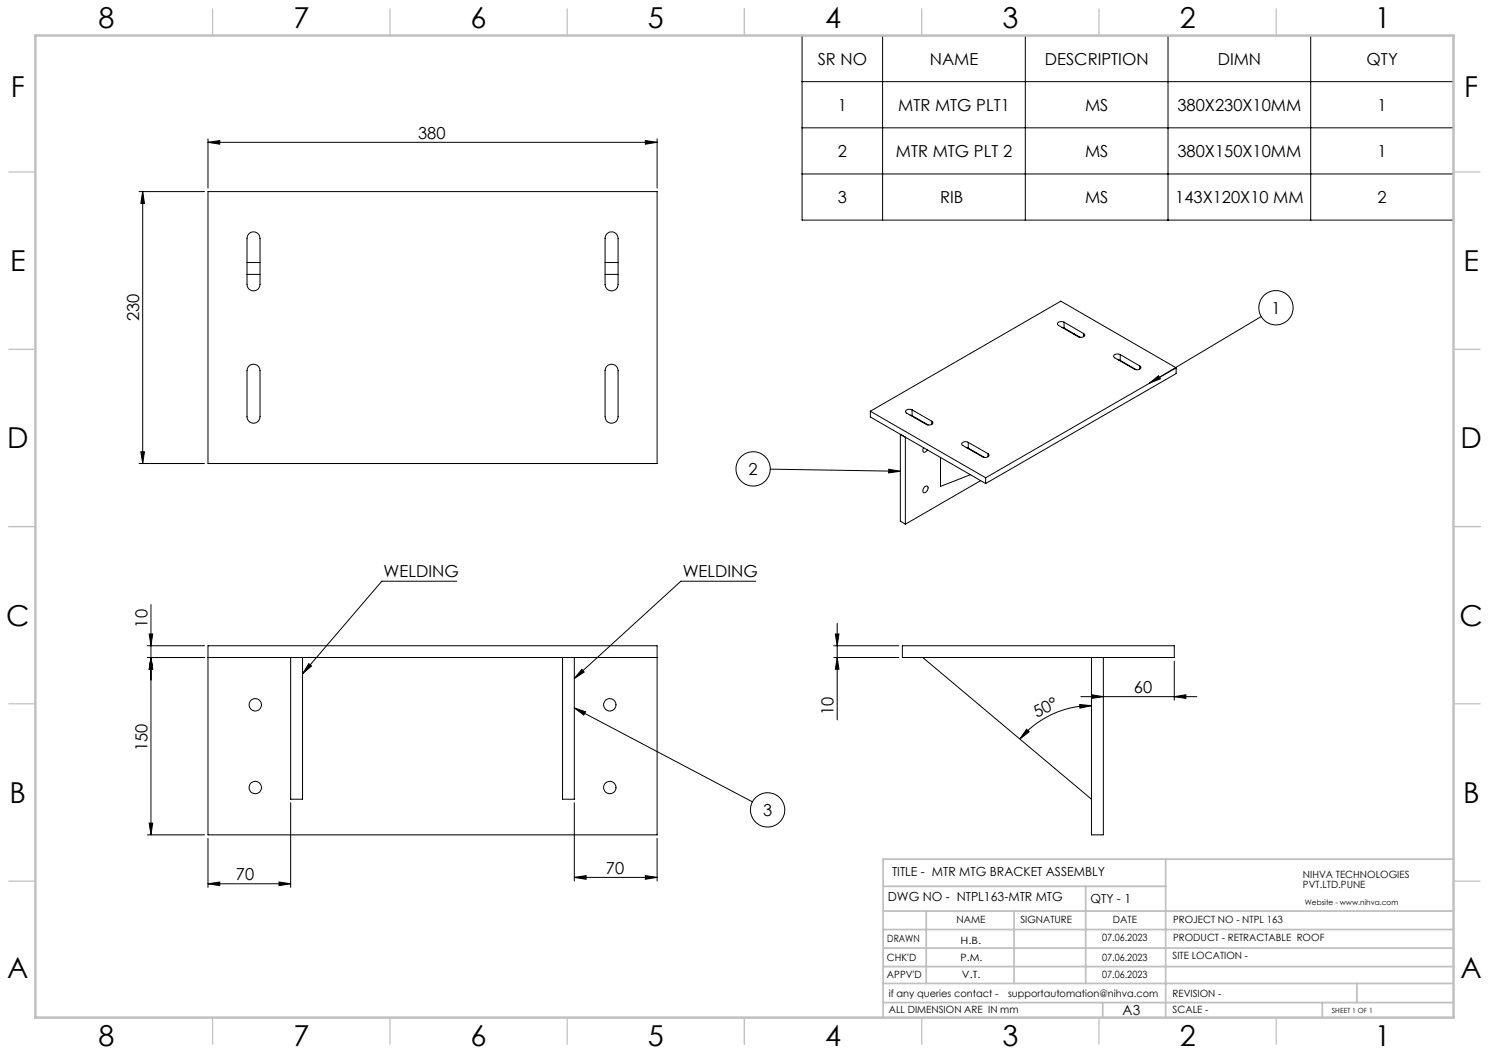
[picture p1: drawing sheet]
<svg xmlns="http://www.w3.org/2000/svg" width="420mm" height="297mm" viewBox="0 0 420 297" stroke-linecap="round" stroke-linejoin="round" font-family="sans-serif">
<g fill="none" stroke="#000" stroke-width=".28">
<path d="M226.2 10.1h183.8v52h-183.8zM249 10.1v52M289.2 10.1v52M329.5 10.1v52M369.7 10.1v52M58.7 39.2v13.9M182 39.6l3.3 .5-3.3 .6zM185.3 39.2v13.9M226.2 23h183.8M226.2 36.1h183.8M39.2 54h18.5M40.3 54l.4 3.4h-1z"/>
<path d="M40.3 54v76.7M58.7 40.1l3.3-.5v1.1zM58.7 54h126.6v76.7h-126.6zM58.7 40.1h126.6M226.2 49.1h183.8M69.7 74h3.6M69.7 77.4h3.6M70.2 65.9a1.83 1.83 0 0 1 2-.4 1.83 1.83 0 0 1 1.1 1.7v13a1.83 1.83 0 0 1-1.8 1.9 1.83 1.83 0 0 1-1.8-1.9v-13zM170.7 74h3.6M170.7 77.4h3.6M171.2 65.9a1.83 1.83 0 0 1 2-.4 1.83 1.83 0 0 1 1.1 1.7v13a1.83 1.83 0 0 1-1.8 1.9 1.83 1.83 0 0 1-1.8-1.9v-13zM299.5 92.4l.6 .1"/>
<path d="M300.1 90.9a1.11 1.11 0 0 0-1.8 .6l5.8 3.5a1.12 1.12 0 0 0 1.8-.6l-.3-.3M300.1 90.9l5.5 3.2M300.1 90.9v1.6M300.1 92.5l4.6 2.6M303 94.2l-.1 .1M304.4 95l-.1 .1M305.6 94.1v.9M355.7 89.3l-31.5 18.8M70.2 103.3a1.85 1.85 0 0 1 2-.4 1.85 1.85 0 0 1 1.1 1.7v12.9a1.83 1.83 0 0 1-1.8 1.9 1.83 1.83 0 0 1-1.8-1.9v-12.9zM171.2 103.3a1.85 1.85 0 0 1 2-.4 1.85 1.85 0 0 1 1.1 1.7v12.9a1.83 1.83 0 0 1-1.8 1.9 1.83 1.83 0 0 1-1.8-1.9v-12.9zM245.5 116l32.5 18.8M245.5 116v1.6l32.5 18.8"/>
<path d="M256.7 117.1l.6 .2M257.3 115.6a1.17 1.17 0 0 0-1.9 .6l5.9 3.5a1.14 1.14 0 0 0 1.8-.6l-.3-.3M257.3 115.6l5.5 3.2M257.3 115.6v1.7M257.3 117.3l4.5 2.6M260.2 118.9l-.1 .1M261.6 119.7l-.1 .1M262.8 118.8v.9M315.4 101.5l.6 .2M316 100a1.14 1.14 0 0 0-1.9 .6l5.8 3.5a1.12 1.12 0 0 0 1.9-.6l-.3-.3M316 100l5.5 3.2M316 100v1.7"/>
<path d="M316 101.7l4.5 2.6M321.5 103.2v.9M324.2 108.1l2.6-2.1 .5 .9zM331.8 103.7l-53.8 31.1M331.8 103.7l-32.6-18.8-53.7 31.1M331.8 103.7v1.7l-53.8 31M39.2 130.7h18.5M39.7 127.4h1l-.4 3.3zM217.3 132.3l36.7 .6M250.7 132.4l3.3 .5-3.4 .5zM254 122.5l1.4 .8v24.5l-1.4-.8zM260.5 126.3a.64 .64 0 0 0-.3 .8 .64 .64 0 0 0 .9 .4l.5-.6"/>
<path d="M260.8 137.3a.58 .58 0 0 1 .9-.1 .58 .58 0 0 1 0 .9 .81 .81 0 0 1-.5 .7 .81 .81 0 0 1-.9-.1l.1-.7zM265.3 129v8.2l8.4-3.3M272.6 126.2l.5 .2M273.1 124.8a1.14 1.14 0 0 0-1.8 .6l5.8 3.4a1.14 1.14 0 0 0 1.8-.6l-.2-.3M273.1 124.8l5.6 3.1M273.1 124.8v1.6M273.1 126.4l4.6 2.6M276.6 135.6l-21.2 12.2M278 134.8v1.6M278.7 127.9v.9M42.1 178.8h1l-.5 3.3zM42.6 170.5v65"/>
<path d="M128.8 163.9h-21.1l-22.4 26.1M213.2 163.9h-21.1l-30.1 27.5M235.6 178.8h1l-.5 3.3zM236.1 175.8v27.3M41.6 185.5h16.1M41.6 182.1h16.1M42.6 185.5l.5 3.3h-1zM58.7 182.1h126.6v53.4h-126.6zM58.7 185.5h126.6M82 185.5v39.9h3.3v-39.9M87.1 187.2l.8 .7-2.6 2.1zM158.7 185.5v39.9h3.3v-39.9"/>
<path d="M162 199.7l3.2 1.1-.5 .9zM162 199.7l50.2 26.5M164.1 188.8l.7 .7-2.8 1.9zM235.2 185.5h18.3M235.2 182.1h18.3M236.1 185.5l.5 3.3h-1zM254.5 182.1h76.7v3.4h-76.7zM260.3 185.5l47.6 39.9M304.6 198.7l3.3 .3-3.3 .7zM304.9 196.5h32.7M307.9 185.5v50h3.3v-50M307.9 199a26.3 26.3 0 0 0-20.2 9.5"/>
<path d="M307.9 196l3.3 .5-3.3 .5zM331.2 196.5l3.3-.5v1zM331.2 186.5v11M289.6 205.7l.7 .7-2.6 2.1zM41.6 235.5h16.1M42.1 232.2h1l-.5 3.3zM58.7 236.5v13.8M82 226.4v23.9M162 226.4v22.1M185.3 236.5v12M58.7 249.3l3.3-.5v1zM58.7 249.3h23.3"/>
<path d="M78.7 248.8l3.3 .5-3.3 .5zM162 247.5l3.3-.5v1zM162 247.5h23.3M182 247l3.3 .5-3.3 .5z"/>
<circle cx="359.9" cy="86.8" r="4.8"/>
<circle cx="212.4" cy="132.2" r="4.8"/>
<circle cx="72" cy="198.8" r="1.76"/>
<circle cx="172" cy="198.8" r="1.74"/>
<circle cx="72" cy="222.1" r="1.76"/>
<circle cx="172" cy="222.1" r="1.74"/>
<circle cx="216.5" cy="228.4" r="4.8"/>
</g>
<g fill="none" stroke="#c0c0c0" stroke-width=".35">
<path d="M60 2.5v7.5M110 2.5v7.5M160 2.5v7.5M210 2.5v7.5M260 2.5v7.5M310 2.5v7.5M360 2.5v7.5M2.5 48.5h7.5M410 48.5h7.5M2.5 98.5h7.5M410 98.5h7.5M2.5 148.5h7.5"/>
<path d="M410 148.5h7.5M2.5 198.5h7.5M410 198.5h7.5M2.5 248.5h7.5M410 248.5h7.5M60 287v7.5M110 287v7.5M160 287v7.5M210 287v7.5M260 287v7.5M310 287v7.5M360 287v7.5"/>
</g>
<g fill="none" stroke="#c0c0c0" stroke-width=".5">
<path d="M249.1 257h160.9M249.1 250h79.7M261.3 257v20.4M286 257v20.4M306.2 250v27.4M328.8 242.3v44.7M410 242.3h-160.9v44.7M249.1 272.6h160.9M249.1 267.4h160.9M249.1 262.2h160.9M249.1 277.4h160.9M382.7 277.4v5.4"/>
<path d="M249.1 282.8h160.9M311 282.8v4.2M373 282.8v4.2"/>
</g>
<path d="M10 10h400v277h-400z" fill="none" stroke="#c0c0c0" stroke-width=".7"/>
<g fill="#000">
<path d="M58.7 40.1l3.3-.5v1.1zM182 39.6l3.3 .5-3.3 .6z"/>
<path d="M39.7 127.4h1l-.4 3.3zM40.3 54l.4 3.4h-1z"/>
<path d="M162 199.7l3.2 1.1-.5 .9zM164.1 188.8l.7 .7-2.8 1.9zM87.1 187.2l.8 .7-2.6 2.1zM324.2 108.1l2.6-2.1 .5 .9zM250.7 132.4l3.3 .5-3.4 .5z"/>
<path d="M304.6 198.7l3.3 .3-3.3 .7zM289.6 205.7l.7 .7-2.6 2.1z"/>
<path d="M307.9 196l3.3 .5-3.3 .5zM331.2 196.5l3.3-.5v1z"/>
<path d="M42.1 232.2h1l-.5 3.3zM42.6 185.5l.5 3.3h-1zM42.6 185.5l.5 3.3h-1zM42.1 178.8h1l-.5 3.3zM236.1 185.5l.5 3.3h-1zM235.6 178.8h1l-.5 3.3z"/>
<path d="M78.7 248.8l3.3 .5-3.3 .5zM58.7 249.3l3.3-.5v1z"/>
<path d="M162 247.5l3.3-.5v1zM182 247l3.3 .5-3.3 .5z"/>
</g>
<g font-size="8.1">
<text x="27.8" y="8">8</text>
<text x="82.8" y="8">7</text>
<text x="132.8" y="8">6</text>
<text x="182.8" y="8">5</text>
<text x="232.8" y="8">4</text>
<text x="282.8" y="8">3</text>
<text x="332.8" y="8">2</text>
<text x="387.8" y="8">1</text>
<text x="3" y="27.2">F</text>
<text x="413" y="27.2">F</text>
<text x="2.8" y="76.5">E</text>
<text x="412.8" y="76.5">E</text>
<text x="2" y="126.5">D</text>
<text x="412" y="126.5">D</text>
<text x="1.7" y="176.5">C</text>
<text x="411.7" y="176.5">C</text>
<text x="2.7" y="226.5">B</text>
<text x="412.7" y="226.5">B</text>
<text x="2" y="275.7">A</text>
<text x="412" y="275.7">A</text>
<text x="27.8" y="295">8</text>
<text x="82.8" y="295">7</text>
<text x="132.8" y="295">6</text>
<text x="182.8" y="295">5</text>
<text x="232.8" y="295">4</text>
<text x="282.8" y="295">3</text>
<text x="332.8" y="295">2</text>
<text x="387.8" y="295">1</text>
</g>
<g font-size="4.7">
<text x="230.6" y="18.2">SR NO</text>
<text x="262.3" y="18.2">NAME</text>
<text x="294.7" y="18.2">DESCRIPTION</text>
<text x="343.5" y="18.2">DIMN</text>
<text x="385.5" y="18.2">QTY</text>
<text x="236.3" y="31.2">1</text>
<text x="253.3" y="31.2">MTR MTG PLT1</text>
<text x="306.1" y="31.2">MS</text>
<text x="332.1" y="31.2">380X230X10MM</text>
<text x="388.6" y="31.2">1</text>
<text x="117.9" y="39.1">380</text>
<text x="236.3" y="44.2">2</text>
<text x="252.7" y="44.2">MTR MTG PLT 2</text>
<text x="306.1" y="44.2">MS</text>
<text x="332.1" y="44.2">380X150X10MM</text>
<text x="388.6" y="44.2">1</text>
<text x="236.3" y="57.2">3</text>
<text x="265.2" y="57.2">RIB</text>
<text x="306.1" y="57.2">MS</text>
<text x="331.5" y="57.2">143X120X10 MM</text>
<text x="388.6" y="57.2">2</text>
<text x="358.6" y="88.5">1</text>
<text x="39.2" y="90.7" transform="rotate(-90 39.2 90.7)">230</text>
<text x="211.2" y="133.9">2</text>
<text x="108.2" y="162.8">WELDING</text>
<text x="192.6" y="162.8">WELDING</text>
<text x="41.6" y="177" transform="rotate(-90 41.6 177)">10</text>
<text x="319.9" y="195.5">60</text>
<text x="235.1" y="201.7" transform="rotate(-90 235.1 201.7)">10</text>
<text x="292.4" y="202.5" transform="rotate(-27 292.4 202.5)">50°</text>
<text x="41.6" y="211.8" transform="rotate(-90 41.6 211.8)">150</text>
<text x="215.2" y="230.1">3</text>
<text x="66.5" y="248.3">70</text>
<text x="170.9" y="246.5">70</text>
</g>
<text font-size="3.9" x="316.7" y="286.4">A3</text>
<g font-size="3.5">
<text x="251.6" y="247">TITLE - MTR MTG BRACKET ASSEMBLY</text>
<text x="250.4" y="254.2">DWG NO - NTPL163-MTR MTG</text>
<text x="307.6" y="254.8">QTY - 1</text>
</g>
<g font-size="2.8">
<text x="367.5" y="247.7">NIHVA TECHNOLOGIES</text>
<text x="367.5" y="250.5">PVT.LTD.PUNE</text>
<text x="269.8" y="260.4">NAME</text>
<text x="287.8" y="260.4">SIGNATURE</text>
<text x="313.9" y="260.5">DATE</text>
<text x="330.9" y="260.5">PROJECT NO - NTPL 163</text>
<text x="250.3" y="265.7">DRAWN</text>
<text x="270.9" y="266.1">H.B.</text>
<text x="310.9" y="265.5">07.06.2023</text>
<text x="330.9" y="265.5">PRODUCT - RETRACTABLE ROOF</text>
<text x="250.2" y="271.1">CHK'D</text>
<text x="250.2" y="275.8">APPV'D</text>
<text x="270.9" y="271.1">P.M.</text>
<text x="271.3" y="275.8">V.T.</text>
<text x="310.9" y="271.1">07.06.2023</text>
<text x="310.9" y="275.8">07.06.2023</text>
<text x="330.7" y="270.6">SITE LOCATION -</text>
<text x="250.7" y="281.1">if any queries contact -</text>
<text x="284.3" y="281.1">supportautomation@nihva.com</text>
<text x="330.7" y="281.1">REVISION -</text>
<text x="250.7" y="285.6">ALL DIMENSION ARE IN mm</text>
<text x="330.7" y="285.6">SCALE -</text>
</g>
<text font-size="2.1" x="368.1" y="255.1">Website - www.nihva.com</text>
<text font-size="2" x="375.7" y="285.6">SHEET 1 OF 1</text>
</svg>
